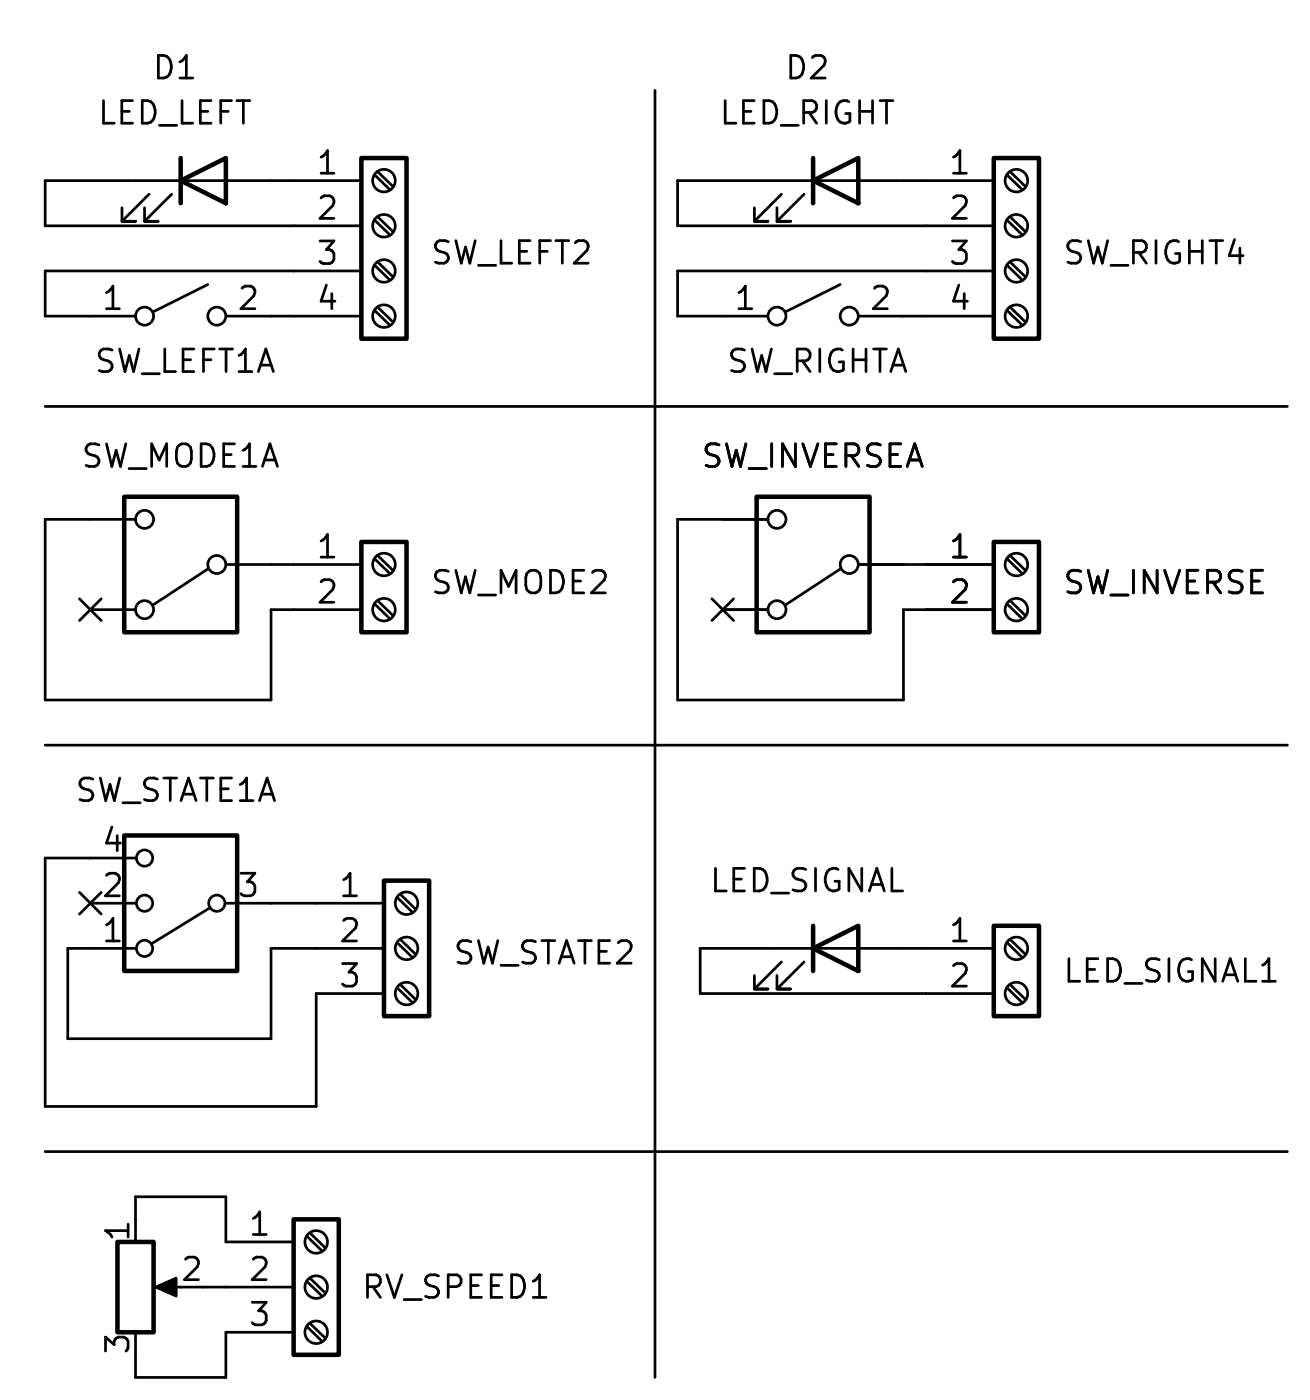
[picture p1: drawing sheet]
<svg xmlns="http://www.w3.org/2000/svg" width="74mm" height="79mm" viewBox="0 0 74 79" stroke-linecap="round" stroke-linejoin="round" font-family="sans-serif">
<g fill="none" stroke="#000" stroke-width=".25">
<path d="M10.2 10.2l2.5-1.3v2.5zM10.2 8.9v2.5M20.3 8.9h2.6v10.1h-2.6zM45.7 10.2l2.6-1.3v2.5zM45.7 8.9v2.5M55.9 8.9h2.5v10.1h-2.5zM7 27.9h6.3v7.7h-6.3zM20.3 30.5h2.6v5.1h-2.6zM42.5 27.9h6.4v7.7h-6.4zM55.9 30.5h2.5v5.1h-2.5zM7 47h6.3v7.6h-6.3zM21.6 49.5h2.5v7.6h-2.5z"/>
<path d="M45.7 53.3l2.6-1.2v2.5zM45.7 52.1v2.5M55.9 52.1h2.5v5h-2.5zM6.6 69.8h2v5.1h-2zM16.5 68.6h2.5v7.6h-2.5z"/>
</g>
<g fill="none" stroke="#000" stroke-width=".15">
<path d="M8.4 10.9l-1.5 1.5h.7h-.7v-.7M9.7 10.9l-1.6 1.5h.8h-.8v-.7M11.7 16l-3.1 1.5M12.7 17.8h7.6M20.3 10.2h-17.8v2.5h17.8M20.3 15.2h-17.8v2.6h5.1M21.1 17.4l.8 .9M21.1 14.9l.8 .8M21.1 12.4l.8 .8M21.1 9.8l.8 .9M21.2 17.3l.9 .8M21.2 14.7l.9 .9"/>
<path d="M21.2 12.2l.9 .8M21.2 9.7l.9 .8M36.8 5.1v72.4M43.9 10.9l-1.5 1.5h.8h-.8v-.7M45.2 10.9l-1.5 1.5h.7h-.7v-.7M47.2 16l-3 1.5M48.3 17.8h7.6M55.9 10.2h-17.8v2.5h17.8M55.9 15.2h-17.8v2.6h5.1M56.6 17.4l.9 .9M56.6 14.9l.9 .8M56.6 12.4l.9 .8"/>
<path d="M56.6 9.8l.9 .9M56.8 17.3l.9 .8M56.8 14.7l.9 .9M56.8 12.2l.9 .8M56.8 9.7l.9 .8M2.5 22.9h69.9M4.5 33.7l1.2 1.2M5.1 34.3h2.5M5.7 33.7l-1.2 1.2M7.6 29.2h-5.1v10.2h12.7v-5.1h5.1M11.7 32l-3.1 2M12.7 31.7h7.6"/>
<path d="M21.1 34l.8 .8M21.1 31.4l.8 .9M21.2 33.8l.9 .8M21.2 31.2l.9 .9M40 33.7l1.2 1.2M40.6 34.3h2.6M41.2 33.7l-1.2 1.2M43.2 29.2h-5.1v10.2h12.7v-5.1h5.1M47.2 32l-3.1 2M48.3 31.7h7.6M56.6 34l.9 .8M56.6 31.4l.9 .9"/>
<path d="M56.8 33.8l.9 .8M56.8 31.2l.9 .9M2.5 41.9h69.9M4.5 50.2l1.2 1.2M5.1 50.8h2.5M5.7 50.2l-1.2 1.2M7.6 53.3h-3.8v5.1h11.4v-5.1h6.4M7.6 48.3h-5.1v13.9h15.3v-6.3h3.8M11.8 51.1l-3.3 2M12.7 50.8h8.9M22.3 55.5l.9 .9M22.3 53l.9 .8"/>
<path d="M22.3 50.5l.9 .8M22.5 55.4l.9 .8M22.5 52.8l.9 .9M22.5 50.3l.9 .8M43.9 54.1l-1.5 1.5h.8h-.8v-.7M45.2 54.1l-1.5 1.5h.7h-.7v-.7M55.9 53.3h-16.5v2.6h16.5M56.6 55.5l.9 .9M56.6 53l.9 .8M56.8 55.4l.9 .8M56.8 52.8l.9 .9M2.5 64.8h69.9"/>
<path d="M7.6 69.8v-2.5h5.1v2.5h3.8M9.1 72.4h1.1M11.4 72.4h5.1M16.5 74.9h-3.8v2.6h-5.1v-1.3M17.2 74.6l.9 .8M17.2 72.1l.9 .8M17.2 69.5l.9 .9M17.4 74.4l.9 .9M17.4 71.9l.9 .8M17.4 69.3l.9 .9"/>
<circle cx="8.1" cy="17.8" r=".51"/>
<circle cx="12.2" cy="17.8" r=".51"/>
<circle cx="21.6" cy="17.8" r=".63"/>
<circle cx="21.6" cy="15.2" r=".63"/>
<circle cx="21.6" cy="10.2" r=".63"/>
<circle cx="21.6" cy="12.7" r=".63"/>
<circle cx="43.7" cy="17.8" r=".51"/>
<circle cx="47.8" cy="17.8" r=".51"/>
<circle cx="57.1" cy="17.8" r=".63"/>
<circle cx="57.1" cy="15.2" r=".63"/>
<circle cx="57.1" cy="12.7" r=".63"/>
<circle cx="57.1" cy="10.2" r=".63"/>
<circle cx="8.1" cy="34.3" r=".51"/>
<circle cx="8.1" cy="29.2" r=".51"/>
<circle cx="12.2" cy="31.7" r=".51"/>
<circle cx="21.6" cy="34.3" r=".63"/>
<circle cx="21.6" cy="31.7" r=".63"/>
<circle cx="43.7" cy="29.2" r=".51"/>
<circle cx="43.7" cy="34.3" r=".51"/>
<circle cx="47.8" cy="31.7" r=".51"/>
<circle cx="57.1" cy="31.7" r=".63"/>
<circle cx="57.1" cy="34.3" r=".63"/>
<circle cx="8.1" cy="48.3" r=".46"/>
<circle cx="8.1" cy="50.8" r=".46"/>
<circle cx="8.1" cy="53.3" r=".46"/>
<circle cx="12.2" cy="50.8" r=".46"/>
<circle cx="22.9" cy="50.8" r=".63"/>
<circle cx="22.9" cy="53.3" r=".63"/>
<circle cx="22.9" cy="55.9" r=".63"/>
<circle cx="57.1" cy="53.3" r=".63"/>
<circle cx="57.1" cy="55.9" r=".63"/>
<circle cx="17.8" cy="72.4" r=".63"/>
<circle cx="17.8" cy="74.9" r=".63"/>
<circle cx="17.8" cy="69.8" r=".63"/>
</g>
<path d="M8.8 72.4l1.1-.5v1z" fill="#000" stroke="#000" stroke-width=".15"/>
<g font-size="1.8">
<text x="8.5" y="4.7">D1</text>
<text x="44.1" y="4.7">D2</text>
<text x="5.4" y="7.2">LED_LEFT</text>
<text x="17.7" y="9.9">1</text>
<text x="40.4" y="7.2">LED_RIGHT</text>
<text x="53.3" y="9.9">1</text>
<text x="5.6" y="17.5">1</text>
<text x="13.3" y="17.5">2</text>
<text x="17.7" y="12.4">2</text>
<text x="17.7" y="15">3</text>
<text x="17.7" y="17.5">4</text>
<text x="24.1" y="15.1">SW_LEFT2</text>
<text x="41.2" y="17.5">1</text>
<text x="48.8" y="17.5">2</text>
<text x="53.3" y="12.4">2</text>
<text x="53.3" y="15">3</text>
<text x="53.3" y="17.5">4</text>
<text x="59.7" y="15.1">SW_RIGHT4</text>
<text x="5.2" y="21.2">SW_LEFT1A</text>
<text x="40.8" y="21.2">SW_RIGHTA</text>
<text x="4.5" y="26.5">SW_MODE1A</text>
<text x="39.4" y="26.5">SW_INVERSEA</text>
<text x="17.7" y="31.5">1</text>
<text x="17.7" y="34">2</text>
<text x="24.1" y="33.6">SW_MODE2</text>
<text x="53.3" y="31.5">1</text>
<text x="53.3" y="34">2</text>
<text x="59.7" y="33.6">SW_INVERSE</text>
<text x="4.1" y="45.3">SW_STATE1A</text>
<text x="5.6" y="53.1">1</text>
<text x="5.6" y="50.5">2</text>
<text x="5.6" y="48">4</text>
<text x="13.3" y="50.5">3</text>
<text x="19" y="50.5">1</text>
<text x="19" y="53.1">2</text>
<text x="39.8" y="50.4">LED_SIGNAL</text>
<text x="53.3" y="53.1">1</text>
<text x="19" y="55.6">3</text>
<text x="25.4" y="54.5">SW_STATE2</text>
<text x="53.3" y="55.6">2</text>
<text x="59.7" y="55.5">LED_SIGNAL1</text>
<text x="7.4" y="69.9" transform="rotate(-90 7.4 69.9)">1</text>
<text x="13.9" y="69.6">1</text>
<text x="7.4" y="76.3" transform="rotate(-90 7.4 76.3)">3</text>
<text x="10.1" y="72.1">2</text>
<text x="13.9" y="72.1">2</text>
<text x="13.9" y="74.7">3</text>
<text x="20.3" y="73.3">RV_SPEED1</text>
</g>
</svg>
